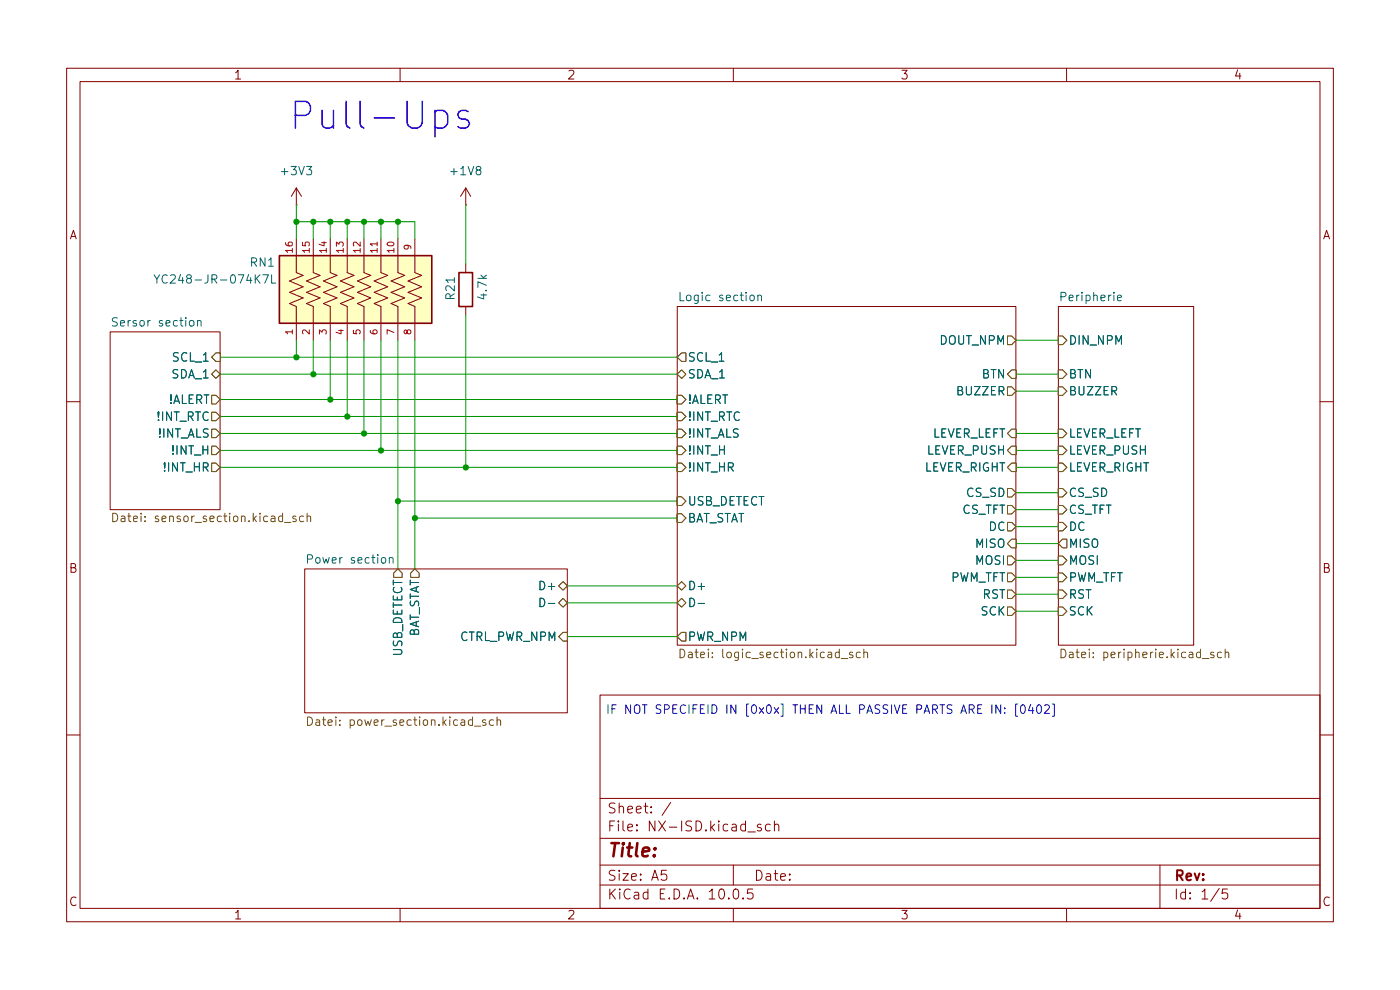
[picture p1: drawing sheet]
(kicad_sch
 (version 20260306)
 (generator "eeschema")
 (generator_version "10.0")
 (paper "A5")
 (lib_symbols
  (symbol "Device:R"
   (pin_numbers (hide yes))
   (pin_names
    (offset 0)) (exclude_from_sim no) (in_bom yes) (on_board yes)
   (in_pos_files yes)
   (duplicate_pin_numbers_are_jumpers no)
   (property "Reference" "R" (at 2.032 0 90) (show_name no) (do_not_autoplace no) (effects (font (size 1.27 1.27))))
   (property "Value" "R" (at 0 0 90) (show_name no) (do_not_autoplace no) (effects (font (size 1.27 1.27))))
   (property "Footprint" "" (at -1.778 0 90) (show_name no) (do_not_autoplace no) (hide yes) (effects (font (size 1.27 1.27))))
   (property "Datasheet" "" (at 0 0 0) (show_name no) (do_not_autoplace no) (hide yes) (effects (font (size 1.27 1.27))))
   (property "Description" "Resistor" (at 0 0 0) (show_name no) (do_not_autoplace no) (hide yes) (effects (font (size 1.27 1.27))))
   (symbol "R_0_1"
    (rectangle (start -1.016 -2.54) (end 1.016 2.54) (stroke (width 0.254) (type default)) (fill (type none))))
   (symbol "R_1_1"
    (pin passive line (at 0 3.81 270) (length 1.27) (name "" (effects (font (size 1.27 1.27)))) (number "1" (effects (font (size 1.27 1.27)))))
    (pin passive line (at 0 -3.81 90) (length 1.27) (name "" (effects (font (size 1.27 1.27)))) (number "2" (effects (font (size 1.27 1.27))))))
   (embedded_fonts no))
  (symbol "YC248-JR-074K7L:YC248-JR-074K7L"
   (pin_names
    (offset 1.016)) (exclude_from_sim no) (in_bom yes) (on_board yes)
   (in_pos_files yes)
   (duplicate_pin_numbers_are_jumpers no)
   (property "Reference" "R" (at -5.08 10.922 0) (show_name no) (do_not_autoplace no) (effects (font (size 1.27 1.27)) (justify left bottom)))
   (property "Value" "YC248-JR-074K7L" (at -5.08 -15.24 0) (show_name no) (do_not_autoplace no) (effects (font (size 1.27 1.27)) (justify left bottom)))
   (property "Footprint" "YC248-JR-074K7L:RESCAXS50P400X160X55-16N" (at 0 0 0) (show_name no) (do_not_autoplace no) (hide yes) (effects (font (size 1.27 1.27)) (justify bottom)))
   (property "Datasheet" "" (at 0 0 0) (show_name no) (do_not_autoplace no) (hide yes) (effects (font (size 1.27 1.27))))
   (property "Description" "4.7k Ohm ±5% 62.5mW Power Per Element Isolated 8 Resistor Network/Array ±200ppm/°C 1606, Convex, Long Side Terminals" (at 0 0 0) (show_name no) (do_not_autoplace no) (hide yes) (effects (font (size 1.27 1.27)) (justify bottom)))
   (property "MF" "Yageo" (at 0 0 0) (show_name no) (do_not_autoplace no) (hide yes) (effects (font (size 1.27 1.27)) (justify bottom)))
   (property "MAXIMUM_PACKAGE_HEIGHT" "0.55mm" (at 0 0 0) (show_name no) (do_not_autoplace no) (hide yes) (effects (font (size 1.27 1.27)) (justify bottom)))
   (property "CREATOR" "ASHISH" (at 0 0 0) (show_name no) (do_not_autoplace no) (hide yes) (effects (font (size 1.27 1.27)) (justify bottom)))
   (property "Price" "None" (at 0 0 0) (show_name no) (do_not_autoplace no) (hide yes) (effects (font (size 1.27 1.27)) (justify bottom)))
   (property "Package" "SMD-16 Yageo" (at 0 0 0) (show_name no) (do_not_autoplace no) (hide yes) (effects (font (size 1.27 1.27)) (justify bottom)))
   (property "Check_prices" "https://www.snapeda.com/parts/YC248-JR-074K7L/Yageo/view-part/?ref=eda" (at 0 0 0) (show_name no) (do_not_autoplace no) (hide yes) (effects (font (size 1.27 1.27)) (justify bottom)))
   (property "STANDARD" "IPC-7351B" (at 0 0 0) (show_name no) (do_not_autoplace no) (hide yes) (effects (font (size 1.27 1.27)) (justify bottom)))
   (property "PARTREV" "V1.0" (at 0 0 0) (show_name no) (do_not_autoplace no) (hide yes) (effects (font (size 1.27 1.27)) (justify bottom)))
   (property "VERIFIER" "" (at 0 0 0) (show_name no) (do_not_autoplace no) (hide yes) (effects (font (size 1.27 1.27)) (justify bottom)))
   (property "SnapEDA_Link" "https://www.snapeda.com/parts/YC248-JR-074K7L/Yageo/view-part/?ref=snap" (at 0 0 0) (show_name no) (do_not_autoplace no) (hide yes) (effects (font (size 1.27 1.27)) (justify bottom)))
   (property "MP" "YC248-JR-074K7L" (at 0 0 0) (show_name no) (do_not_autoplace no) (hide yes) (effects (font (size 1.27 1.27)) (justify bottom)))
   (property "Purchase-URL" "https://www.snapeda.com/api/url_track_click_mouser/?unipart_id=1382227&manufacturer=Yageo&part_name=YC248-JR-074K7L&search_term=yc248-jr-074k7l" (at 0 0 0) (show_name no) (do_not_autoplace no) (hide yes) (effects (font (size 1.27 1.27)) (justify bottom)))
   (property "Availability" "In Stock" (at 0 0 0) (show_name no) (do_not_autoplace no) (hide yes) (effects (font (size 1.27 1.27)) (justify bottom)))
   (property "MANUFACTURER" "Yageo" (at 0 0 0) (show_name no) (do_not_autoplace no) (hide yes) (effects (font (size 1.27 1.27)) (justify bottom)))
   (symbol "YC248-JR-074K7L_0_0"
    (polyline (pts (xy -5.08 7.62) (xy -2.54 7.62)) (stroke (width 0.1524) (type default)) (fill (type none)))
    (polyline (pts (xy -5.08 5.08) (xy -2.54 5.08)) (stroke (width 0.1524) (type default)) (fill (type none)))
    (polyline (pts (xy -5.08 2.54) (xy -2.54 2.54)) (stroke (width 0.1524) (type default)) (fill (type none)))
    (polyline (pts (xy -5.08 0) (xy -2.54 0)) (stroke (width 0.1524) (type default)) (fill (type none)))
    (polyline (pts (xy -5.08 -2.54) (xy -2.54 -2.54)) (stroke (width 0.1524) (type default)) (fill (type none)))
    (polyline (pts (xy -5.08 -5.08) (xy -2.54 -5.08)) (stroke (width 0.1524) (type default)) (fill (type none)))
    (polyline (pts (xy -5.08 -7.62) (xy -2.54 -7.62)) (stroke (width 0.1524) (type default)) (fill (type none)))
    (polyline (pts (xy -5.08 -10.16) (xy -2.54 -10.16)) (stroke (width 0.1524) (type default)) (fill (type none)))
    (rectangle (start -5.08 -12.7) (end 5.08 10.16) (stroke (width 0.254) (type default)) (fill (type background)))
    (polyline (pts (xy -2.54 7.62) (xy -2.1167 8.636)) (stroke (width 0.152) (type default)) (fill (type none)))
    (polyline (pts (xy -2.54 5.08) (xy -2.1167 6.096)) (stroke (width 0.152) (type default)) (fill (type none)))
    (polyline (pts (xy -2.54 2.54) (xy -2.1167 3.556)) (stroke (width 0.152) (type default)) (fill (type none)))
    (polyline (pts (xy -2.54 0) (xy -2.1167 1.016)) (stroke (width 0.152) (type default)) (fill (type none)))
    (polyline (pts (xy -2.54 -2.54) (xy -2.1167 -1.524)) (stroke (width 0.152) (type default)) (fill (type none)))
    (polyline (pts (xy -2.54 -5.08) (xy -2.1167 -4.064)) (stroke (width 0.152) (type default)) (fill (type none)))
    (polyline (pts (xy -2.54 -7.62) (xy -2.1167 -6.604)) (stroke (width 0.152) (type default)) (fill (type none)))
    (polyline (pts (xy -2.54 -10.16) (xy -2.1167 -9.144)) (stroke (width 0.152) (type default)) (fill (type none)))
    (polyline (pts (xy -2.1167 8.636) (xy -1.27 6.604)) (stroke (width 0.152) (type default)) (fill (type none)))
    (polyline (pts (xy -2.1167 6.096) (xy -1.27 4.064)) (stroke (width 0.152) (type default)) (fill (type none)))
    (polyline (pts (xy -2.1167 3.556) (xy -1.27 1.524)) (stroke (width 0.152) (type default)) (fill (type none)))
    (polyline (pts (xy -2.1167 1.016) (xy -1.27 -1.016)) (stroke (width 0.152) (type default)) (fill (type none)))
    (polyline (pts (xy -2.1167 -1.524) (xy -1.27 -3.556)) (stroke (width 0.152) (type default)) (fill (type none)))
    (polyline (pts (xy -2.1167 -4.064) (xy -1.27 -6.096)) (stroke (width 0.152) (type default)) (fill (type none)))
    (polyline (pts (xy -2.1167 -6.604) (xy -1.27 -8.636)) (stroke (width 0.152) (type default)) (fill (type none)))
    (polyline (pts (xy -2.1167 -9.144) (xy -1.27 -11.176)) (stroke (width 0.152) (type default)) (fill (type none)))
    (polyline (pts (xy -1.27 6.604) (xy -0.4233 8.636)) (stroke (width 0.152) (type default)) (fill (type none)))
    (polyline (pts (xy -1.27 4.064) (xy -0.4233 6.096)) (stroke (width 0.152) (type default)) (fill (type none)))
    (polyline (pts (xy -1.27 1.524) (xy -0.4233 3.556)) (stroke (width 0.152) (type default)) (fill (type none)))
    (polyline (pts (xy -1.27 -1.016) (xy -0.4233 1.016)) (stroke (width 0.152) (type default)) (fill (type none)))
    (polyline (pts (xy -1.27 -3.556) (xy -0.4233 -1.524)) (stroke (width 0.152) (type default)) (fill (type none)))
    (polyline (pts (xy -1.27 -6.096) (xy -0.4233 -4.064)) (stroke (width 0.152) (type default)) (fill (type none)))
    (polyline (pts (xy -1.27 -8.636) (xy -0.4233 -6.604)) (stroke (width 0.152) (type default)) (fill (type none)))
    (polyline (pts (xy -1.27 -11.176) (xy -0.4233 -9.144)) (stroke (width 0.152) (type default)) (fill (type none)))
    (polyline (pts (xy -0.4233 8.636) (xy 0.4233 6.604)) (stroke (width 0.152) (type default)) (fill (type none)))
    (polyline (pts (xy -0.4233 6.096) (xy 0.4233 4.064)) (stroke (width 0.152) (type default)) (fill (type none)))
    (polyline (pts (xy -0.4233 3.556) (xy 0.4233 1.524)) (stroke (width 0.152) (type default)) (fill (type none)))
    (polyline (pts (xy -0.4233 1.016) (xy 0.4233 -1.016)) (stroke (width 0.152) (type default)) (fill (type none)))
    (polyline (pts (xy -0.4233 -1.524) (xy 0.4233 -3.556)) (stroke (width 0.152) (type default)) (fill (type none)))
    (polyline (pts (xy -0.4233 -4.064) (xy 0.4233 -6.096)) (stroke (width 0.152) (type default)) (fill (type none)))
    (polyline (pts (xy -0.4233 -6.604) (xy 0.4233 -8.636)) (stroke (width 0.152) (type default)) (fill (type none)))
    (polyline (pts (xy -0.4233 -9.144) (xy 0.4233 -11.176)) (stroke (width 0.152) (type default)) (fill (type none)))
    (polyline (pts (xy 0.4233 6.604) (xy 1.27 8.636)) (stroke (width 0.152) (type default)) (fill (type none)))
    (polyline (pts (xy 0.4233 4.064) (xy 1.27 6.096)) (stroke (width 0.152) (type default)) (fill (type none)))
    (polyline (pts (xy 0.4233 1.524) (xy 1.27 3.556)) (stroke (width 0.152) (type default)) (fill (type none)))
    (polyline (pts (xy 0.4233 -1.016) (xy 1.27 1.016)) (stroke (width 0.152) (type default)) (fill (type none)))
    (polyline (pts (xy 0.4233 -3.556) (xy 1.27 -1.524)) (stroke (width 0.152) (type default)) (fill (type none)))
    (polyline (pts (xy 0.4233 -6.096) (xy 1.27 -4.064)) (stroke (width 0.152) (type default)) (fill (type none)))
    (polyline (pts (xy 0.4233 -8.636) (xy 1.27 -6.604)) (stroke (width 0.152) (type default)) (fill (type none)))
    (polyline (pts (xy 0.4233 -11.176) (xy 1.27 -9.144)) (stroke (width 0.152) (type default)) (fill (type none)))
    (polyline (pts (xy 1.27 8.636) (xy 2.1167 6.604)) (stroke (width 0.152) (type default)) (fill (type none)))
    (polyline (pts (xy 1.27 6.096) (xy 2.1167 4.064)) (stroke (width 0.152) (type default)) (fill (type none)))
    (polyline (pts (xy 1.27 3.556) (xy 2.1167 1.524)) (stroke (width 0.152) (type default)) (fill (type none)))
    (polyline (pts (xy 1.27 1.016) (xy 2.1167 -1.016)) (stroke (width 0.152) (type default)) (fill (type none)))
    (polyline (pts (xy 1.27 -1.524) (xy 2.1167 -3.556)) (stroke (width 0.152) (type default)) (fill (type none)))
    (polyline (pts (xy 1.27 -4.064) (xy 2.1167 -6.096)) (stroke (width 0.152) (type default)) (fill (type none)))
    (polyline (pts (xy 1.27 -6.604) (xy 2.1167 -8.636)) (stroke (width 0.152) (type default)) (fill (type none)))
    (polyline (pts (xy 1.27 -9.144) (xy 2.1167 -11.176)) (stroke (width 0.152) (type default)) (fill (type none)))
    (polyline (pts (xy 2.54 7.62) (xy 2.1167 6.604)) (stroke (width 0.152) (type default)) (fill (type none)))
    (polyline (pts (xy 2.54 7.62) (xy 5.08 7.62)) (stroke (width 0.1524) (type default)) (fill (type none)))
    (polyline (pts (xy 2.54 5.08) (xy 2.1167 4.064)) (stroke (width 0.152) (type default)) (fill (type none)))
    (polyline (pts (xy 2.54 5.08) (xy 5.08 5.08)) (stroke (width 0.1524) (type default)) (fill (type none)))
    (polyline (pts (xy 2.54 2.54) (xy 2.1167 1.524)) (stroke (width 0.152) (type default)) (fill (type none)))
    (polyline (pts (xy 2.54 2.54) (xy 5.08 2.54)) (stroke (width 0.1524) (type default)) (fill (type none)))
    (polyline (pts (xy 2.54 0) (xy 2.1167 -1.016)) (stroke (width 0.152) (type default)) (fill (type none)))
    (polyline (pts (xy 2.54 0) (xy 5.08 0)) (stroke (width 0.1524) (type default)) (fill (type none)))
    (polyline (pts (xy 2.54 -2.54) (xy 2.1167 -3.556)) (stroke (width 0.152) (type default)) (fill (type none)))
    (polyline (pts (xy 2.54 -2.54) (xy 5.08 -2.54)) (stroke (width 0.1524) (type default)) (fill (type none)))
    (polyline (pts (xy 2.54 -5.08) (xy 2.1167 -6.096)) (stroke (width 0.152) (type default)) (fill (type none)))
    (polyline (pts (xy 2.54 -5.08) (xy 5.08 -5.08)) (stroke (width 0.1524) (type default)) (fill (type none)))
    (polyline (pts (xy 2.54 -7.62) (xy 2.1167 -8.636)) (stroke (width 0.152) (type default)) (fill (type none)))
    (polyline (pts (xy 2.54 -7.62) (xy 5.08 -7.62)) (stroke (width 0.1524) (type default)) (fill (type none)))
    (polyline (pts (xy 2.54 -10.16) (xy 2.1167 -11.176)) (stroke (width 0.152) (type default)) (fill (type none)))
    (polyline (pts (xy 2.54 -10.16) (xy 5.08 -10.16)) (stroke (width 0.1524) (type default)) (fill (type none)))
    (pin passive line (at -7.62 7.62 0) (length 2.54) (name "" (effects (font (size 1.016 1.016)))) (number "1" (effects (font (size 1.016 1.016)))))
    (pin passive line (at -7.62 5.08 0) (length 2.54) (name "" (effects (font (size 1.016 1.016)))) (number "2" (effects (font (size 1.016 1.016)))))
    (pin passive line (at -7.62 2.54 0) (length 2.54) (name "" (effects (font (size 1.016 1.016)))) (number "3" (effects (font (size 1.016 1.016)))))
    (pin passive line (at -7.62 0 0) (length 2.54) (name "" (effects (font (size 1.016 1.016)))) (number "4" (effects (font (size 1.016 1.016)))))
    (pin passive line (at -7.62 -2.54 0) (length 2.54) (name "" (effects (font (size 1.016 1.016)))) (number "5" (effects (font (size 1.016 1.016)))))
    (pin passive line (at -7.62 -5.08 0) (length 2.54) (name "" (effects (font (size 1.016 1.016)))) (number "6" (effects (font (size 1.016 1.016)))))
    (pin passive line (at -7.62 -7.62 0) (length 2.54) (name "" (effects (font (size 1.016 1.016)))) (number "7" (effects (font (size 1.016 1.016)))))
    (pin passive line (at -7.62 -10.16 0) (length 2.54) (name "" (effects (font (size 1.016 1.016)))) (number "8" (effects (font (size 1.016 1.016)))))
    (pin passive line (at 7.62 -10.16 180) (length 2.54) (name "" (effects (font (size 1.016 1.016)))) (number "9" (effects (font (size 1.016 1.016)))))
    (pin passive line (at 7.62 -7.62 180) (length 2.54) (name "" (effects (font (size 1.016 1.016)))) (number "10" (effects (font (size 1.016 1.016)))))
    (pin passive line (at 7.62 -5.08 180) (length 2.54) (name "" (effects (font (size 1.016 1.016)))) (number "11" (effects (font (size 1.016 1.016)))))
    (pin passive line (at 7.62 -2.54 180) (length 2.54) (name "" (effects (font (size 1.016 1.016)))) (number "12" (effects (font (size 1.016 1.016)))))
    (pin passive line (at 7.62 0 180) (length 2.54) (name "" (effects (font (size 1.016 1.016)))) (number "13" (effects (font (size 1.016 1.016)))))
    (pin passive line (at 7.62 2.54 180) (length 2.54) (name "" (effects (font (size 1.016 1.016)))) (number "14" (effects (font (size 1.016 1.016)))))
    (pin passive line (at 7.62 5.08 180) (length 2.54) (name "" (effects (font (size 1.016 1.016)))) (number "15" (effects (font (size 1.016 1.016)))))
    (pin passive line (at 7.62 7.62 180) (length 2.54) (name "" (effects (font (size 1.016 1.016)))) (number "16" (effects (font (size 1.016 1.016))))))
   (embedded_fonts no))
  (symbol "power:+1V8"
   (power global)
   (pin_numbers (hide yes))
   (pin_names
    (offset 0) (hide yes)) (exclude_from_sim no) (in_bom yes) (on_board yes)
   (in_pos_files yes)
   (duplicate_pin_numbers_are_jumpers no)
   (property "Reference" "#PWR" (at 0 -3.81 0) (show_name no) (do_not_autoplace no) (hide yes) (effects (font (size 1.27 1.27))))
   (property "Value" "+1V8" (at 0 3.556 0) (show_name no) (do_not_autoplace no) (effects (font (size 1.27 1.27))))
   (property "Footprint" "" (at 0 0 0) (show_name no) (do_not_autoplace no) (hide yes) (effects (font (size 1.27 1.27))))
   (property "Datasheet" "" (at 0 0 0) (show_name no) (do_not_autoplace no) (hide yes) (effects (font (size 1.27 1.27))))
   (property "Description" "Power symbol creates a global label with name \"+1V8\"" (at 0 0 0) (show_name no) (do_not_autoplace no) (hide yes) (effects (font (size 1.27 1.27))))
   (symbol "+1V8_0_1"
    (polyline (pts (xy -0.762 1.27) (xy 0 2.54)) (stroke (width 0) (type default)) (fill (type none)))
    (polyline (pts (xy 0 2.54) (xy 0.762 1.27)) (stroke (width 0) (type default)) (fill (type none)))
    (polyline (pts (xy 0 0) (xy 0 2.54)) (stroke (width 0) (type default)) (fill (type none))))
   (symbol "+1V8_1_1"
    (pin power_in line (at 0 0 90) (length 0) (name "" (effects (font (size 1.27 1.27)))) (number "1" (effects (font (size 1.27 1.27))))))
   (embedded_fonts no))
  (symbol "power:+3V3"
   (power global)
   (pin_numbers (hide yes))
   (pin_names
    (offset 0) (hide yes)) (exclude_from_sim no) (in_bom yes) (on_board yes)
   (in_pos_files yes)
   (duplicate_pin_numbers_are_jumpers no)
   (property "Reference" "#PWR" (at 0 -3.81 0) (show_name no) (do_not_autoplace no) (hide yes) (effects (font (size 1.27 1.27))))
   (property "Value" "+3V3" (at 0 3.556 0) (show_name no) (do_not_autoplace no) (effects (font (size 1.27 1.27))))
   (property "Footprint" "" (at 0 0 0) (show_name no) (do_not_autoplace no) (hide yes) (effects (font (size 1.27 1.27))))
   (property "Datasheet" "" (at 0 0 0) (show_name no) (do_not_autoplace no) (hide yes) (effects (font (size 1.27 1.27))))
   (property "Description" "Power symbol creates a global label with name \"+3V3\"" (at 0 0 0) (show_name no) (do_not_autoplace no) (hide yes) (effects (font (size 1.27 1.27))))
   (symbol "+3V3_0_1"
    (polyline (pts (xy -0.762 1.27) (xy 0 2.54)) (stroke (width 0) (type default)) (fill (type none)))
    (polyline (pts (xy 0 2.54) (xy 0.762 1.27)) (stroke (width 0) (type default)) (fill (type none)))
    (polyline (pts (xy 0 0) (xy 0 2.54)) (stroke (width 0) (type default)) (fill (type none))))
   (symbol "+3V3_1_1"
    (pin power_in line (at 0 0 90) (length 0) (name "" (effects (font (size 1.27 1.27)))) (number "1" (effects (font (size 1.27 1.27))))))
   (embedded_fonts no)))
 (text "IF NOT SPECIFEID IN [0x0x] THEN ALL PASSIVE PARTS ARE IN: [0402]"
  (exclude_from_sim no)
  (at 124.714 106.426 0)
  (effects (font (size 1.27 1.27))))
 (junction
  (at 52.07 33.02)
  (diameter 0)
  (color 0 0 0 0))
 (junction
  (at 44.45 33.02)
  (diameter 0)
  (color 0 0 0 0))
 (junction
  (at 59.69 33.02)
  (diameter 0)
  (color 0 0 0 0))
 (junction
  (at 46.99 33.02)
  (diameter 0)
  (color 0 0 0 0))
 (junction
  (at 69.85 69.85)
  (diameter 0)
  (color 0 0 0 0))
 (junction
  (at 62.23 77.47)
  (diameter 0)
  (color 0 0 0 0))
 (junction
  (at 49.53 33.02)
  (diameter 0)
  (color 0 0 0 0))
 (junction
  (at 54.61 64.77)
  (diameter 0)
  (color 0 0 0 0))
 (junction
  (at 52.07 62.23)
  (diameter 0)
  (color 0 0 0 0))
 (junction
  (at 59.69 74.93)
  (diameter 0)
  (color 0 0 0 0))
 (junction
  (at 44.45 53.34)
  (diameter 0)
  (color 0 0 0 0))
 (junction
  (at 57.15 67.31)
  (diameter 0)
  (color 0 0 0 0))
 (junction
  (at 54.61 33.02)
  (diameter 0)
  (color 0 0 0 0))
 (junction
  (at 57.15 33.02)
  (diameter 0)
  (color 0 0 0 0))
 (junction
  (at 46.99 55.88)
  (diameter 0)
  (color 0 0 0 0))
 (junction
  (at 49.53 59.69)
  (diameter 0)
  (color 0 0 0 0))
 (wire
  (pts (xy 152.4 67.31) (xy 158.75 67.31))
  (stroke (width 0) (type default)))
 (wire
  (pts (xy 33.02 55.88) (xy 46.99 55.88))
  (stroke (width 0) (type default)))
 (wire
  (pts (xy 57.15 50.8) (xy 57.15 67.31))
  (stroke (width 0) (type default)))
 (wire
  (pts (xy 152.4 69.85) (xy 158.75 69.85))
  (stroke (width 0) (type default)))
 (wire
  (pts (xy 57.15 67.31) (xy 101.6 67.31))
  (stroke (width 0) (type default)))
 (wire
  (pts (xy 54.61 33.02) (xy 52.07 33.02))
  (stroke (width 0) (type default)))
 (wire
  (pts (xy 44.45 50.8) (xy 44.45 53.34))
  (stroke (width 0) (type default)))
 (wire
  (pts (xy 57.15 35.56) (xy 57.15 33.02))
  (stroke (width 0) (type default)))
 (wire
  (pts (xy 85.09 90.17) (xy 101.6 90.17))
  (stroke (width 0) (type default)))
 (wire
  (pts (xy 152.4 76.2) (xy 158.75 76.2))
  (stroke (width 0) (type default)))
 (wire
  (pts (xy 46.99 55.88) (xy 101.6 55.88))
  (stroke (width 0) (type default)))
 (wire
  (pts (xy 152.4 81.28) (xy 158.75 81.28))
  (stroke (width 0) (type default)))
 (wire
  (pts (xy 52.07 62.23) (xy 101.6 62.23))
  (stroke (width 0) (type default)))
 (wire
  (pts (xy 152.4 88.9) (xy 158.75 88.9))
  (stroke (width 0) (type default)))
 (wire
  (pts (xy 59.69 74.93) (xy 59.69 85.09))
  (stroke (width 0) (type default)))
 (wire
  (pts (xy 69.85 30.48) (xy 69.85 39.37))
  (stroke (width 0) (type default)))
 (wire
  (pts (xy 54.61 35.56) (xy 54.61 33.02))
  (stroke (width 0) (type default)))
 (wire
  (pts (xy 57.15 33.02) (xy 54.61 33.02))
  (stroke (width 0) (type default)))
 (wire
  (pts (xy 152.4 86.36) (xy 158.75 86.36))
  (stroke (width 0) (type default)))
 (wire
  (pts (xy 59.69 50.8) (xy 59.69 74.93))
  (stroke (width 0) (type default)))
 (wire
  (pts (xy 152.4 50.8) (xy 158.75 50.8))
  (stroke (width 0) (type default)))
 (wire
  (pts (xy 49.53 35.56) (xy 49.53 33.02))
  (stroke (width 0) (type default)))
 (wire
  (pts (xy 59.69 33.02) (xy 62.23 33.02))
  (stroke (width 0) (type default)))
 (wire
  (pts (xy 33.02 53.34) (xy 44.45 53.34))
  (stroke (width 0) (type default)))
 (wire
  (pts (xy 46.99 50.8) (xy 46.99 55.88))
  (stroke (width 0) (type default)))
 (wire
  (pts (xy 33.02 67.31) (xy 57.15 67.31))
  (stroke (width 0) (type default)))
 (wire
  (pts (xy 69.85 69.85) (xy 101.6 69.85))
  (stroke (width 0) (type default)))
 (wire
  (pts (xy 49.53 59.69) (xy 49.53 50.8))
  (stroke (width 0) (type default)))
 (wire
  (pts (xy 52.07 50.8) (xy 52.07 62.23))
  (stroke (width 0) (type default)))
 (wire
  (pts (xy 52.07 35.56) (xy 52.07 33.02))
  (stroke (width 0) (type default)))
 (wire
  (pts (xy 152.4 91.44) (xy 158.75 91.44))
  (stroke (width 0) (type default)))
 (wire
  (pts (xy 33.02 59.69) (xy 49.53 59.69))
  (stroke (width 0) (type default)))
 (wire
  (pts (xy 69.85 46.99) (xy 69.85 69.85))
  (stroke (width 0) (type default)))
 (wire
  (pts (xy 33.02 64.77) (xy 54.61 64.77))
  (stroke (width 0) (type default)))
 (wire
  (pts (xy 44.45 53.34) (xy 101.6 53.34))
  (stroke (width 0) (type default)))
 (wire
  (pts (xy 152.4 73.66) (xy 158.75 73.66))
  (stroke (width 0) (type default)))
 (wire
  (pts (xy 33.02 69.85) (xy 69.85 69.85))
  (stroke (width 0) (type default)))
 (wire
  (pts (xy 46.99 33.02) (xy 44.45 33.02))
  (stroke (width 0) (type default)))
 (wire
  (pts (xy 152.4 58.42) (xy 158.75 58.42))
  (stroke (width 0) (type default)))
 (wire
  (pts (xy 44.45 30.48) (xy 44.45 33.02))
  (stroke (width 0) (type default)))
 (wire
  (pts (xy 62.23 77.47) (xy 62.23 85.09))
  (stroke (width 0) (type default)))
 (wire
  (pts (xy 44.45 33.02) (xy 44.45 35.56))
  (stroke (width 0) (type default)))
 (wire
  (pts (xy 54.61 64.77) (xy 101.6 64.77))
  (stroke (width 0) (type default)))
 (wire
  (pts (xy 52.07 33.02) (xy 49.53 33.02))
  (stroke (width 0) (type default)))
 (wire
  (pts (xy 85.09 87.63) (xy 101.6 87.63))
  (stroke (width 0) (type default)))
 (wire
  (pts (xy 59.69 33.02) (xy 57.15 33.02))
  (stroke (width 0) (type default)))
 (wire
  (pts (xy 49.53 33.02) (xy 46.99 33.02))
  (stroke (width 0) (type default)))
 (wire
  (pts (xy 46.99 35.56) (xy 46.99 33.02))
  (stroke (width 0) (type default)))
 (wire
  (pts (xy 152.4 64.77) (xy 158.75 64.77))
  (stroke (width 0) (type default)))
 (wire
  (pts (xy 59.69 74.93) (xy 101.6 74.93))
  (stroke (width 0) (type default)))
 (wire
  (pts (xy 62.23 33.02) (xy 62.23 35.56))
  (stroke (width 0) (type default)))
 (wire
  (pts (xy 152.4 83.82) (xy 158.75 83.82))
  (stroke (width 0) (type default)))
 (wire
  (pts (xy 49.53 59.69) (xy 101.6 59.69))
  (stroke (width 0) (type default)))
 (wire
  (pts (xy 62.23 50.8) (xy 62.23 77.47))
  (stroke (width 0) (type default)))
 (wire
  (pts (xy 152.4 55.88) (xy 158.75 55.88))
  (stroke (width 0) (type default)))
 (wire
  (pts (xy 54.61 64.77) (xy 54.61 50.8))
  (stroke (width 0) (type default)))
 (wire
  (pts (xy 62.23 77.47) (xy 101.6 77.47))
  (stroke (width 0) (type default)))
 (wire
  (pts (xy 152.4 78.74) (xy 158.75 78.74))
  (stroke (width 0) (type default)))
 (wire
  (pts (xy 85.09 95.25) (xy 101.6 95.25))
  (stroke (width 0) (type default)))
 (wire
  (pts (xy 59.69 35.56) (xy 59.69 33.02))
  (stroke (width 0) (type default)))
 (wire
  (pts (xy 33.02 62.23) (xy 52.07 62.23))
  (stroke (width 0) (type default)))
 (label "Pull-Ups"
  (at 43.18 20.32 0)
  (effects (font (size 4 4) (thickness 0.254)
    (bold yes) (color 64 0 255 1)) (justify left bottom)))
 (symbol
  (lib_id "Device:R")
  (at 69.85 43.18 180)
  (unit 1)
  (body_style 1)
  (exclude_from_sim no)
  (in_bom yes)
  (on_board yes)
  (in_pos_files yes)
  (dnp no)
  (property "Reference" "R21" (at 67.564 44.958 90) (show_name no) (do_not_autoplace no) (effects (font (size 1.27 1.27)) (justify right)))
  (property "Value" "4.7k" (at 72.39 44.958 90) (show_name no) (do_not_autoplace no) (effects (font (size 1.27 1.27)) (justify right)))
  (property "Footprint" "Resistor_SMD:R_0402_1005Metric" (at 71.628 43.18 90) (hide yes) (show_name no) (do_not_autoplace no) (effects (font (size 1.27 1.27))))
  (property "Datasheet" "" (at 69.85 43.18 0) (hide yes) (show_name no) (do_not_autoplace no) (effects (font (size 1.27 1.27))))
  (property "Description" "Resistor" (at 69.85 43.18 0) (hide yes) (show_name no) (do_not_autoplace no) (effects (font (size 1.27 1.27))))
  (pin "1")
  (pin "2"))
 (symbol
  (lib_id "power:+1V8")
  (at 69.85 30.48 0)
  (unit 1)
  (body_style 1)
  (exclude_from_sim no)
  (in_bom yes)
  (on_board yes)
  (in_pos_files yes)
  (dnp no)
  (fields_autoplaced yes)
  (property "Reference" "#PWR0144" (at 69.85 34.29 0) (hide yes) (show_name no) (do_not_autoplace no) (effects (font (size 1.27 1.27))))
  (property "Value" "+1V8" (at 69.85 25.4 0) (show_name no) (do_not_autoplace no) (effects (font (size 1.27 1.27))))
  (property "Footprint" "" (at 69.85 30.48 0) (hide yes) (show_name no) (do_not_autoplace no) (effects (font (size 1.27 1.27))))
  (property "Datasheet" "" (at 69.85 30.48 0) (hide yes) (show_name no) (do_not_autoplace no) (effects (font (size 1.27 1.27))))
  (property "Description" "Power symbol creates a global label with name \"+1V8\"" (at 69.85 30.48 0) (hide yes) (show_name no) (do_not_autoplace no) (effects (font (size 1.27 1.27))))
  (pin "1"))
 (symbol
  (lib_id "power:+3V3")
  (at 44.45 30.48 0)
  (unit 1)
  (body_style 1)
  (exclude_from_sim no)
  (in_bom yes)
  (on_board yes)
  (in_pos_files yes)
  (dnp no)
  (fields_autoplaced yes)
  (property "Reference" "#PWR078" (at 44.45 34.29 0) (hide yes) (show_name no) (do_not_autoplace no) (effects (font (size 1.27 1.27))))
  (property "Value" "+3V3" (at 44.45 25.4 0) (show_name no) (do_not_autoplace no) (effects (font (size 1.27 1.27))))
  (property "Footprint" "" (at 44.45 30.48 0) (hide yes) (show_name no) (do_not_autoplace no) (effects (font (size 1.27 1.27))))
  (property "Datasheet" "" (at 44.45 30.48 0) (hide yes) (show_name no) (do_not_autoplace no) (effects (font (size 1.27 1.27))))
  (property "Description" "Power symbol creates a global label with name \"+3V3\"" (at 44.45 30.48 0) (hide yes) (show_name no) (do_not_autoplace no) (effects (font (size 1.27 1.27))))
  (pin "1"))
 (symbol
  (lib_id "YC248-JR-074K7L:YC248-JR-074K7L")
  (at 52.07 43.18 90)
  (unit 1)
  (body_style 1)
  (exclude_from_sim no)
  (in_bom yes)
  (on_board yes)
  (in_pos_files yes)
  (dnp no)
  (property "Reference" "RN1" (at 37.338 39.116 90) (show_name no) (do_not_autoplace no) (effects (font (size 1.27 1.27)) (justify right)))
  (property "Value" "YC248-JR-074K7L" (at 22.86 41.656 90) (show_name no) (do_not_autoplace no) (effects (font (size 1.27 1.27)) (justify right)))
  (property "Footprint" "NX-AW-footprints:RESCAXS50P400X160X55-16N" (at 52.07 43.18 0) (hide yes) (show_name no) (do_not_autoplace no) (effects (font (size 1.27 1.27)) (justify bottom)))
  (property "Datasheet" "" (at 52.07 43.18 0) (hide yes) (show_name no) (do_not_autoplace no) (effects (font (size 1.27 1.27))))
  (property "Description" "4.7k Ohm ±5% 62.5mW Power Per Element Isolated 8 Resistor Network/Array ±200ppm/°C 1606, Convex, Long Side Terminals" (at 52.07 43.18 0) (hide yes) (show_name no) (do_not_autoplace no) (effects (font (size 1.27 1.27)) (justify bottom)))
  (property "MF" "Yageo" (at 52.07 43.18 0) (hide yes) (show_name no) (do_not_autoplace no) (effects (font (size 1.27 1.27)) (justify bottom)))
  (property "MAXIMUM_PACKAGE_HEIGHT" "0.55mm" (at 52.07 43.18 0) (hide yes) (show_name no) (do_not_autoplace no) (effects (font (size 1.27 1.27)) (justify bottom)))
  (property "CREATOR" "ASHISH" (at 52.07 43.18 0) (hide yes) (show_name no) (do_not_autoplace no) (effects (font (size 1.27 1.27)) (justify bottom)))
  (property "Price" "None" (at 52.07 43.18 0) (hide yes) (show_name no) (do_not_autoplace no) (effects (font (size 1.27 1.27)) (justify bottom)))
  (property "Package" "SMD-16 Yageo" (at 52.07 43.18 0) (hide yes) (show_name no) (do_not_autoplace no) (effects (font (size 1.27 1.27)) (justify bottom)))
  (property "Check_prices" "https://www.snapeda.com/parts/YC248-JR-074K7L/Yageo/view-part/?ref=eda" (at 52.07 43.18 0) (hide yes) (show_name no) (do_not_autoplace no) (effects (font (size 1.27 1.27)) (justify bottom)))
  (property "STANDARD" "IPC-7351B" (at 52.07 43.18 0) (hide yes) (show_name no) (do_not_autoplace no) (effects (font (size 1.27 1.27)) (justify bottom)))
  (property "PARTREV" "V1.0" (at 52.07 43.18 0) (hide yes) (show_name no) (do_not_autoplace no) (effects (font (size 1.27 1.27)) (justify bottom)))
  (property "VERIFIER" "" (at 52.07 43.18 0) (hide yes) (show_name no) (do_not_autoplace no) (effects (font (size 1.27 1.27)) (justify bottom)))
  (property "SnapEDA_Link" "https://www.snapeda.com/parts/YC248-JR-074K7L/Yageo/view-part/?ref=snap" (at 52.07 43.18 0) (hide yes) (show_name no) (do_not_autoplace no) (effects (font (size 1.27 1.27)) (justify bottom)))
  (property "MP" "YC248-JR-074K7L" (at 52.07 43.18 0) (hide yes) (show_name no) (do_not_autoplace no) (effects (font (size 1.27 1.27)) (justify bottom)))
  (property "Purchase-URL" "https://www.snapeda.com/api/url_track_click_mouser/?unipart_id=1382227&manufacturer=Yageo&part_name=YC248-JR-074K7L&search_term=yc248-jr-074k7l" (at 52.07 43.18 0) (hide yes) (show_name no) (do_not_autoplace no) (effects (font (size 1.27 1.27)) (justify bottom)))
  (property "Availability" "In Stock" (at 52.07 43.18 0) (hide yes) (show_name no) (do_not_autoplace no) (effects (font (size 1.27 1.27)) (justify bottom)))
  (property "MANUFACTURER" "Yageo" (at 52.07 43.18 0) (hide yes) (show_name no) (do_not_autoplace no) (effects (font (size 1.27 1.27)) (justify bottom)))
  (pin "1")
  (pin "2")
  (pin "4")
  (pin "5")
  (pin "6")
  (pin "7")
  (pin "8")
  (pin "9")
  (pin "10")
  (pin "11")
  (pin "3")
  (pin "12")
  (pin "16")
  (pin "13")
  (pin "15")
  (pin "14"))
 (sheet
  (at 158.75 45.72)
  (size 20.32 50.8)
  (exclude_from_sim no)
  (in_bom yes)
  (on_board yes)
  (dnp no)
  (fields_autoplaced yes)
  (stroke (width 0.1524) (type solid))
  (fill (color 0 0 0 0))
  (property "Sheetname" "Peripherie" (at 158.75 45.0084 0) (show_name no) (do_not_autoplace no) (effects (font (size 1.27 1.27)) (justify left bottom)))
  (property "Sheetfile" "peripherie.kicad_sch" (at 158.75 97.1046 0) (show_name no) (do_not_autoplace no) (effects (font (size 1.27 1.27)) (justify left top)))
  (pin "BTN" input (at 158.75 55.88 180) (effects (font (size 1.27 1.27)) (justify left)))
  (pin "BUZZER" input (at 158.75 58.42 180) (effects (font (size 1.27 1.27)) (justify left)))
  (pin "DIN_NPM" input (at 158.75 50.8 180) (effects (font (size 1.27 1.27)) (justify left)))
  (pin "LEVER_LEFT" input (at 158.75 64.77 180) (effects (font (size 1.27 1.27)) (justify left)))
  (pin "LEVER_PUSH" input (at 158.75 67.31 180) (effects (font (size 1.27 1.27)) (justify left)))
  (pin "LEVER_RIGHT" input (at 158.75 69.85 180) (effects (font (size 1.27 1.27)) (justify left)))
  (pin "CS_SD" input (at 158.75 73.66 180) (effects (font (size 1.27 1.27)) (justify left)))
  (pin "CS_TFT" input (at 158.75 76.2 180) (effects (font (size 1.27 1.27)) (justify left)))
  (pin "DC" input (at 158.75 78.74 180) (effects (font (size 1.27 1.27)) (justify left)))
  (pin "MISO" output (at 158.75 81.28 180) (effects (font (size 1.27 1.27)) (justify left)))
  (pin "MOSI" input (at 158.75 83.82 180) (effects (font (size 1.27 1.27)) (justify left)))
  (pin "PWM_TFT" input (at 158.75 86.36 180) (effects (font (size 1.27 1.27)) (justify left)))
  (pin "RST" input (at 158.75 88.9 180) (effects (font (size 1.27 1.27)) (justify left)))
  (pin "SCK" input (at 158.75 91.44 180) (effects (font (size 1.27 1.27)) (justify left))))
 (sheet
  (at 45.72 85.09)
  (size 39.37 21.59)
  (exclude_from_sim no)
  (in_bom yes)
  (on_board yes)
  (dnp no)
  (stroke (width 0.1524) (type solid))
  (fill (color 0 0 0 0))
  (property "Sheetname" "Power section" (at 45.72 84.3784 0) (show_name no) (do_not_autoplace no) (effects (font (size 1.27 1.27)) (justify left bottom)))
  (property "Sheetfile" "power_section.kicad_sch" (at 45.72 107.2646 0) (show_name no) (do_not_autoplace no) (effects (font (size 1.27 1.27)) (justify left top)))
  (pin "BAT_STAT" output (at 62.23 85.09 90) (effects (font (size 1.27 1.27)) (justify right)))
  (pin "D+" bidirectional (at 85.09 87.63 0) (effects (font (size 1.27 1.27)) (justify right)))
  (pin "D-" bidirectional (at 85.09 90.17 0) (effects (font (size 1.27 1.27)) (justify right)))
  (pin "USB_DETECT" output (at 59.69 85.09 90) (effects (font (size 1.27 1.27)) (justify right)))
  (pin "CTRL_PWR_NPM" input (at 85.09 95.25 0) (effects (font (size 1.27 1.27)) (justify right))))
 (sheet
  (at 101.6 45.72)
  (size 50.8 50.8)
  (exclude_from_sim no)
  (in_bom yes)
  (on_board yes)
  (dnp no)
  (fields_autoplaced yes)
  (stroke (width 0.1524) (type solid))
  (fill (color 0 0 0 0))
  (property "Sheetname" "Logic section" (at 101.6 45.0084 0) (show_name no) (do_not_autoplace no) (effects (font (size 1.27 1.27)) (justify left bottom)))
  (property "Sheetfile" "logic_section.kicad_sch" (at 101.6 97.1046 0) (show_name no) (do_not_autoplace no) (effects (font (size 1.27 1.27)) (justify left top)))
  (pin "!ALERT" input (at 101.6 59.69 180) (effects (font (size 1.27 1.27)) (justify left)))
  (pin "!INT_HR" input (at 101.6 69.85 180) (effects (font (size 1.27 1.27)) (justify left)))
  (pin "!INT_RTC" input (at 101.6 62.23 180) (effects (font (size 1.27 1.27)) (justify left)))
  (pin "BAT_STAT" input (at 101.6 77.47 180) (effects (font (size 1.27 1.27)) (justify left)))
  (pin "D+" bidirectional (at 101.6 87.63 180) (effects (font (size 1.27 1.27)) (justify left)))
  (pin "D-" bidirectional (at 101.6 90.17 180) (effects (font (size 1.27 1.27)) (justify left)))
  (pin "SCL_1" output (at 101.6 53.34 180) (effects (font (size 1.27 1.27)) (justify left)))
  (pin "SDA_1" bidirectional (at 101.6 55.88 180) (effects (font (size 1.27 1.27)) (justify left)))
  (pin "USB_DETECT" input (at 101.6 74.93 180) (effects (font (size 1.27 1.27)) (justify left)))
  (pin "BTN" input (at 152.4 55.88 0) (effects (font (size 1.27 1.27)) (justify right)))
  (pin "BUZZER" output (at 152.4 58.42 0) (effects (font (size 1.27 1.27)) (justify right)))
  (pin "DOUT_NPM" output (at 152.4 50.8 0) (effects (font (size 1.27 1.27)) (justify right)))
  (pin "LEVER_LEFT" input (at 152.4 64.77 0) (effects (font (size 1.27 1.27)) (justify right)))
  (pin "LEVER_PUSH" input (at 152.4 67.31 0) (effects (font (size 1.27 1.27)) (justify right)))
  (pin "LEVER_RIGHT" input (at 152.4 69.85 0) (effects (font (size 1.27 1.27)) (justify right)))
  (pin "PWR_NPM" output (at 101.6 95.25 180) (effects (font (size 1.27 1.27)) (justify left)))
  (pin "!INT_ALS" input (at 101.6 64.77 180) (effects (font (size 1.27 1.27)) (justify left)))
  (pin "!INT_H" input (at 101.6 67.31 180) (effects (font (size 1.27 1.27)) (justify left)))
  (pin "CS_SD" output (at 152.4 73.66 0) (effects (font (size 1.27 1.27)) (justify right)))
  (pin "CS_TFT" output (at 152.4 76.2 0) (effects (font (size 1.27 1.27)) (justify right)))
  (pin "DC" output (at 152.4 78.74 0) (effects (font (size 1.27 1.27)) (justify right)))
  (pin "MISO" input (at 152.4 81.28 0) (effects (font (size 1.27 1.27)) (justify right)))
  (pin "MOSI" output (at 152.4 83.82 0) (effects (font (size 1.27 1.27)) (justify right)))
  (pin "PWM_TFT" output (at 152.4 86.36 0) (effects (font (size 1.27 1.27)) (justify right)))
  (pin "RST" output (at 152.4 88.9 0) (effects (font (size 1.27 1.27)) (justify right)))
  (pin "SCK" output (at 152.4 91.44 0) (effects (font (size 1.27 1.27)) (justify right))))
 (sheet
  (at 16.51 49.53)
  (size 16.51 26.67)
  (exclude_from_sim no)
  (in_bom yes)
  (on_board yes)
  (dnp no)
  (stroke (width 0.1524) (type solid))
  (fill (color 0 0 0 0))
  (property "Sheetname" "Sersor section" (at 16.51 48.8184 0) (show_name no) (do_not_autoplace no) (effects (font (size 1.27 1.27)) (justify left bottom)))
  (property "Sheetfile" "sensor_section.kicad_sch" (at 16.51 76.708 0) (show_name no) (do_not_autoplace no) (effects (font (size 1.27 1.27)) (justify left top)))
  (pin "!INT_HR" output (at 33.02 69.85 0) (effects (font (size 1.27 1.27)) (justify right)))
  (pin "!INT_RTC" output (at 33.02 62.23 0) (effects (font (size 1.27 1.27)) (justify right)))
  (pin "SCL_1" input (at 33.02 53.34 0) (effects (font (size 1.27 1.27)) (justify right)))
  (pin "SDA_1" bidirectional (at 33.02 55.88 0) (effects (font (size 1.27 1.27)) (justify right)))
  (pin "!ALERT" output (at 33.02 59.69 0) (effects (font (size 1.27 1.27)) (justify right)))
  (pin "!INT_ALS" output (at 33.02 64.77 0) (effects (font (size 1.27 1.27)) (justify right)))
  (pin "!INT_H" output (at 33.02 67.31 0) (effects (font (size 1.27 1.27)) (justify right))))
 (sheet_instances
  (path ""
   (page "1")))
 (embedded_fonts no))
